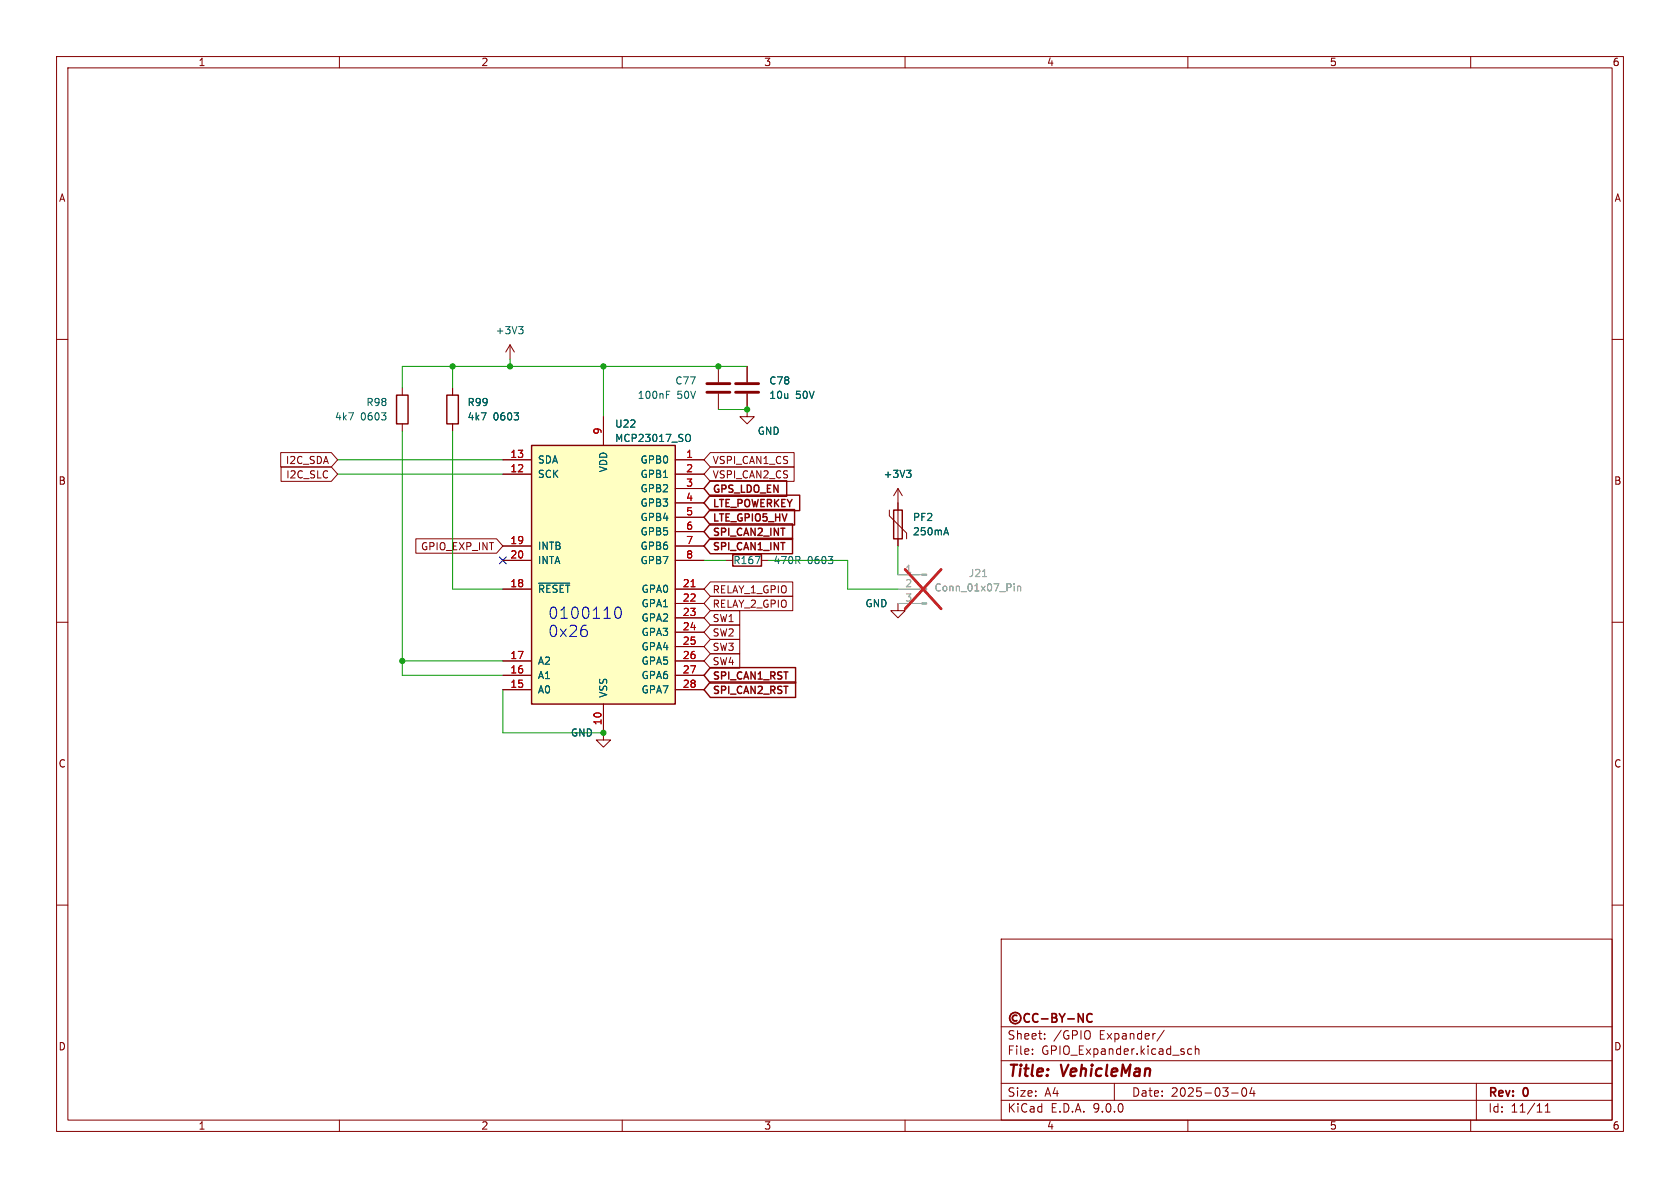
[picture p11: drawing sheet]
<svg xmlns="http://www.w3.org/2000/svg" width="297mm" height="210mm" viewBox="0 0 297 210" stroke-linecap="round" stroke-linejoin="round" font-family="sans-serif">
<g fill="none" stroke="#840000" stroke-width=".18">
<path d="M10 10h277v190h-277zM12 12h273v186h-273zM60 10v2M110 10v2M160 10v2M210 10v2M260 10v2M10 60h2M71.1 68.6v1.3M71.1 74.9v1.3M80 68.6v1.3M80 74.9v1.3"/>
<path d="M90.2 61l-.8 1.2M90.2 61l.7 1.2M90.2 61v2.5M127 64.8v2.8M127 69.6v2.8M132.1 69.6v4.1h1.2l-1.2 1.2-1.3-1.2h1.3M132.1 64.8v2.8M285 60h2M128.3 99.1h1.2M134.6 99.1h1.3M157.2 90.2v1l3.1 3v1.1M158.7 86.4l-.7 1.2"/>
<path d="M158.7 86.4l.8 1.2M158.7 86.4v10.1M10 110h2M285 110h2M10 160h2M177 166h108v32h-108zM285 160h2M60 198v2M110 198v2M160 198v2M177 194.5h108M177 191.5h108"/>
<path d="M177 187.5h108M177 181.5h108M182.5 186.3v.1M182.5 185.5v.1M184.7 183.6v.1M184.7 182.8v.1M192.7 182.4v1.1M197 191.5v3M205.8 182.1l-1.3 2M210 198v2M210.7 185.5l-.5-.1-.2 .3v.4l.1 .2h.6M211.3 185.5l.2-.1 .4 .1 .1 .9"/>
<path d="M211.3 184.9v1.5M217.7 193.2h1.2M219.7 192.4l.2-.1a.81 .81 0 0 1 .6 .6 .81 .81 0 0 1-.3 .8l-.2 .1a.81 .81 0 0 1-.3-1.4zM221.3 192.2l-.3 1.1h.9M221.7 192.8v1M260 198v2M261 191.5v6.5M273.2 196.6h.8M273.2 195.5l.4-.4v1.5"/>
</g>
<g fill="none" stroke="#840000" stroke-width=".3">
<path d="M179.8 179.5a.52 .52 0 0 0-.8 .5 .52 .52 0 0 0 .8 .4M182 179.3a.6 .6 0 0 0-.8 0 .6 .6 0 0 0-.1 .7 .56 .56 0 0 0 .2 .6 .56 .56 0 0 0 .7-.1M183.5 179.3a.6 .6 0 0 0-.8 0 .6 .6 0 0 0-.1 .7 .56 .56 0 0 0 .2 .6 .56 .56 0 0 0 .7-.1M186 179.2h.5l.2 .1 .1 .3-.3 .3a.4 .4 0 0 1 .4 .4 .4 .4 0 0 1-.3 .4h-.6zM186 179.9h.5M187.3 179.2l.5 .8M187.8 180v.7M188.3 179.2l-.5 .8M191.5 179.2v1.5l-.9-1.5v1.5M193.1 179.3a.6 .6 0 0 0-.8 0 .6 .6 0 0 0-.2 .7 .56 .56 0 0 0 .3 .6 .56 .56 0 0 0 .7-.1M184.1 180.1h1.2M188.8 180.1h1.1"/>
<circle cx="179.5" cy="180" r="1"/>
</g>
<path d="M125 67.8h4M125 69.3h4M130 67.8h4.1M130 69.3h4.1" fill="none" stroke="#840000" stroke-width=".51"/>
<g fill="#a1a1a1" stroke="#a1a1a1" stroke-width=".18">
<path d="M163 101.5h.8v.2h-.8z"/>
<path d="M163 104h.8v.3h-.8z"/>
<path d="M163 106.6h.8v.2h-.8z"/>
</g>
<path d="M158.7 101.6h4.3M158.7 104.1h4.3M158.7 106.7h4.3" fill="none" stroke="#a1a1a1" stroke-width=".18"/>
<path d="M173.7 101.9h.7M179.3 103.2v.1M179.3 103.6v.9M179.9 103.6v.9M179.9 103.7l.2-.1 .3 .1v.8" fill="none" stroke="#989898" stroke-width=".18"/>
<path d="M160 100.7l6.4 6.9M166.4 100.7l-6.4 6.9" fill="none" stroke="#e12e31" stroke-width=".46"/>
<path d="M70.1 69.9h2v5h-2zM79 69.9h2v5h-2zM129.5 98h5.1v2.1h-5.1zM158 90.2h1.5v5.1h-1.5z" fill="none" stroke="#840000" stroke-width=".25"/>
<g fill="none" stroke="#006464" stroke-width=".18">
<path d="M91.7 57.7h.8l-.5 .5M92.2 58.2l.3 .3v.3l-.3 .2M67.4 73h.8l-.4 .5M68.2 73.6v.5M90.9 73h.8l-.5 .5M91.6 73.6v.5M117.8 69.8h.4M117.8 69.2h.6M134.4 98.4l-.6 1.2M146.4 98.4h.8l-.4 .5M147.2 99v.5M160.3 83.1h.7l-.4 .5"/>
<path d="M160.8 83.6l.2 .3v.3l-.2 .2M167 94.2h.6M167.3 93.3l.4 1.3"/>
</g>
<path d="M94 78.7h25.4v45.8h-25.4z" fill="#ffffc2"/>
<path d="M94 78.7h25.4v45.8h-25.4zM125.6 92.6h14.5v2.7h-14.5l-1.1-1.3zM125.6 87.5h15.8v2.8h-15.8l-1.1-1.4zM125.6 85h13.5v2.7h-13.5l-1.1-1.3zM125.6 90.1h14.9v2.7h-14.9l-1.1-1.4zM125.6 95.2h14.5v2.7h-14.5l-1.1-1.4zM125.6 118h15.1v2.7h-15.1l-1.1-1.3zM125.6 120.6h15.1v2.7h-15.1l-1.1-1.4z" fill="none" stroke="#840000" stroke-width=".25"/>
<g fill="none" stroke="#840000" stroke-width=".18">
<path d="M80 68.6v1.3M80 74.9v1.3M106.7 73.7v5M132.1 64.8v2.8M132.1 69.6v2.8M49.6 80h9l1.1 1.3-1.1 1.3h-9zM49.7 82.5h8.9l1.1 1.3-1.1 1.3h-8.9zM73.5 95.2h14.3l1.1 1.3-1.1 1.3h-14.3zM88.9 81.3h5.1M88.9 83.8h5.1M88.9 96.5h5.1M88.9 99.1h5.1"/>
<path d="M119.4 81.3h5.1M119.4 83.8h5.1M119.4 96.5h5.1M119.4 99.1h5.1M119.4 86.4h5.1M119.4 88.9h5.1M119.4 91.4h5.1M119.4 94h5.1M125.6 82.5h14.8v2.6h-14.8l-1.1-1.3zM125.6 80h14.8v2.6h-14.8l-1.1-1.3zM158.7 88.9v1.3M158.7 95.3v1.2"/>
<path d="M88.9 104.1h5.1M88.9 116.8h5.1M88.9 119.4h5.1M119.4 104.1h5.1M119.4 116.8h5.1M119.4 119.4h5.1M119.4 106.7h5.1M119.4 109.2h5.1M119.4 111.8h5.1M119.4 114.3h5.1M125.6 115.6h5.2v2.5h-5.2l-1.1-1.3zM125.6 110.5h5.2v2.5h-5.2l-1.1-1.2z"/>
<path d="M125.6 105.4h14.5v2.6h-14.5l-1.1-1.3zM125.6 102.9h14.5v2.5h-14.5l-1.1-1.3zM125.6 107.9h5.2v2.6h-5.2l-1.1-1.3zM125.6 113h5.2v2.6h-5.2l-1.1-1.3zM158.7 106.7v1.3h1.3l-1.3 1.2-1.2-1.2h1.2M88.9 121.9h5.1M106.7 124.5v6.3h1.2l-1.2 1.3-1.3-1.3h1.3M119.4 121.9h5.1"/>
</g>
<path d="M90.9 73h.8l-.5 .5M91.6 73.6v.5M121.5 76.8a.43 .43 0 0 1 .6 .4v.4a.43 .43 0 0 1-.6 .4M160.3 83.1h.7l-.4 .5M160.8 83.6l.2 .3v.3l-.2 .2M167 94.2h.6M167.3 93.3l.4 1.3M95.2 103.1h5.5" fill="none" stroke="#006464" stroke-width=".18"/>
<path d="M122.2 103.7h.7" fill="none" stroke="#a90000" stroke-width=".18"/>
<g fill="none" stroke="#009600" stroke-width=".18">
<path d="M71.1 76.2v43.2h17.8M80 76.2v27.9h8.9M80 64.8v3.8M90.2 63.5v1.3M106.7 64.8v8.9M127 72.4h5.1M132.1 64.8h-61v3.8M59.7 81.3h29.2M59.7 83.8h29.2M124.5 99.1h3.8M135.9 99.1h14v5h8.8M158.7 96.5v5.1"/>
<path d="M71.1 116.8h17.8M88.9 121.9v7.6h17.8"/>
</g>
<path d="M88.3 98.5l1.2 1.2M89.5 98.5l-1.2 1.2" fill="none" stroke="#000084" stroke-width=".18"/>
<path d="M103.6 111.4l.2 .3v.4l-.2 .3M109 107.4a.47 .47 0 0 1 .7 .3 1.03 1.03 0 0 1-.5 1.6 1.33 1.33 0 0 1-.2-1.9z" fill="none" stroke="#0000c2" stroke-width=".18"/>
<path d="M173.7 101.9h.7M179.3 103.2v.1M179.3 103.6v.9M179.9 103.6v.9M179.9 103.7l.2-.1 .3 .1v.8" fill="none" stroke="#989898" stroke-width=".18"/>
<path d="M158.7 101.6h3.9M158.7 104.1h3.9M158.7 106.7h3.9" fill="none" stroke="#a1a1a1" stroke-width=".18"/>
<path d="M160 100.7l6.4 6.9M166.4 100.7l-6.4 6.9" fill="none" stroke="#e12e31" stroke-width=".46"/>
<g fill="#009600" stroke="#009600" stroke-width=".18">
<circle cx="127" cy="64.8" r=".46"/>
<circle cx="132.1" cy="72.4" r=".46"/>
<circle cx="80" cy="64.8" r=".46"/>
<circle cx="90.2" cy="64.8" r=".46"/>
<circle cx="71.1" cy="116.8" r=".46"/>
<circle cx="106.7" cy="129.5" r=".46"/>
<circle cx="106.7" cy="64.8" r=".46"/>
</g>
<g font-size="2.8" fill="#0000c2">
<text x="96.8" y="109.6">0100110</text>
<text x="96.8" y="112.8">0x26</text>
</g>
<g font-size="2.8" fill="#840000">
<text x="178" y="190.9">Title:</text>
<text x="187.7" y="190.9">VehicleMan</text>
</g>
<g font-size="2.1" fill="#840000">
<text x="178" y="184">Sheet:</text>
<text x="186.2" y="184">/GPIO</text>
<text x="194.4" y="184">Expander/</text>
<text x="178" y="186.7">File:</text>
<text x="184.1" y="186.7">GPIO_Expander.kicad_sch</text>
<text x="178" y="196.9">KiCad</text>
<text x="178" y="194.1">Size:</text>
<text x="184.7" y="194.1">A4</text>
<text x="185.7" y="196.9">E.D.A.</text>
<text x="193.3" y="196.9">9.0.0</text>
<text x="200" y="194.1">Date:</text>
<text x="207" y="194.1">2025-03-04</text>
<text x="263" y="194.3">Rev:</text>
<text x="263" y="196.9">Id:</text>
<text x="267.1" y="196.9">11/11</text>
<text x="269.4" y="194.3">0</text>
</g>
<g font-size="1.8" fill="#840000">
<text x="35" y="11.9">1</text>
<text x="85" y="11.9">2</text>
<text x="135" y="11.9">3</text>
<text x="185" y="11.9">4</text>
<text x="235" y="11.9">5</text>
<text x="285" y="11.9">6</text>
<text x="10.3" y="35.9">A</text>
<text x="285.3" y="35.9">A</text>
<text x="50.4" y="82.2">I2C_SDA</text>
<text x="125.9" y="82.2">VSPI_CAN1_CS</text>
<text x="10.3" y="85.9">B</text>
<text x="50.5" y="84.8">I2C_SLC</text>
<text x="125.9" y="84.8">VSPI_CAN2_CS</text>
<text x="125.9" y="87.5">GPS_LDO_EN</text>
<text x="285.3" y="85.9">B</text>
<text x="125.9" y="95.1">SPI_CAN2_INT</text>
<text x="125.9" y="90">LTE_POWERKEY</text>
<text x="125.9" y="92.5">LTE_GPIO5_HV</text>
<text x="74.3" y="97.5">GPIO_EXP_INT</text>
<text x="125.9" y="97.6">SPI_CAN1_INT</text>
<text x="125.9" y="107.6">RELAY_2_GPIO</text>
<text x="125.9" y="105.1">RELAY_1_GPIO</text>
<text x="125.9" y="112.7">SW2</text>
<text x="125.9" y="110.2">SW1</text>
<text x="125.9" y="117.8">SW4</text>
<text x="125.9" y="115.3">SW3</text>
<text x="125.9" y="123">SPI_CAN2_RST</text>
<text x="125.9" y="120.5">SPI_CAN1_RST</text>
<text x="10.3" y="135.9">C</text>
<text x="285.3" y="135.9">C</text>
<text x="10.3" y="185.9">D</text>
<text x="285.3" y="185.9">D</text>
<text x="35" y="199.9">1</text>
<text x="85" y="199.9">2</text>
<text x="135" y="199.9">3</text>
<text x="185" y="199.9">4</text>
<text x="235" y="199.9">5</text>
<text x="285" y="199.9">6</text>
</g>
<g font-size="1.8" fill="#006464">
<text x="87.5" y="59.3">+3V3</text>
<text x="64.7" y="72">R98</text>
<text x="82.6" y="72">R99</text>
<text x="112.6" y="70.7">100nF</text>
<text x="119.3" y="68.2">C77</text>
<text x="119.7" y="70.7">50V</text>
<text x="135.9" y="68.2">C78</text>
<text x="135.9" y="70.7">10u</text>
<text x="140.6" y="70.7">50V</text>
<text x="59.1" y="74.5">4k7</text>
<text x="63.7" y="74.5">0603</text>
<text x="82.6" y="74.5">4k7</text>
<text x="87.2" y="74.5">0603</text>
<text x="108.6" y="75.8">U22</text>
<text x="133.9" y="77.1">GND</text>
<text x="95" y="82.1">SDA</text>
<text x="107.5" y="83.6" transform="rotate(-90 107.5 83.6)">VDD</text>
<text x="108.6" y="78.3">MCP23017_SO</text>
<text x="113.1" y="82.1">GPB0</text>
<text x="95" y="84.7">SCK</text>
<text x="113.1" y="84.7">GPB1</text>
<text x="113.1" y="87.2">GPB2</text>
<text x="113.1" y="89.8">GPB3</text>
<text x="156.1" y="84.7">+3V3</text>
<text x="113.1" y="92.3">GPB4</text>
<text x="113.1" y="94.8">GPB5</text>
<text x="161.3" y="92.3">PF2</text>
<text x="161.3" y="94.8">250mA</text>
<text x="95" y="97.4">INTB</text>
<text x="95" y="99.9">INTA</text>
<text x="113.1" y="97.4">GPB6</text>
<text x="113.1" y="99.9">GPB7</text>
<text x="129.5" y="99.9">R167</text>
<text x="136.7" y="99.9">470R</text>
<text x="142.7" y="99.9">0603</text>
<text x="95" y="105">~{RESET}</text>
<text x="113.3" y="105">GPA0</text>
<text x="113.3" y="107.5">GPA1</text>
<text x="152.9" y="107.5">GND</text>
<text x="113.3" y="110.1">GPA2</text>
<text x="113.3" y="112.6">GPA3</text>
<text x="95" y="117.7">A2</text>
<text x="113.3" y="115.2">GPA4</text>
<text x="113.3" y="117.7">GPA5</text>
<text x="95" y="120.2">A1</text>
<text x="95" y="122.8">A0</text>
<text x="107.5" y="123.4" transform="rotate(-90 107.5 123.4)">VSS</text>
<text x="113.3" y="120.2">GPA6</text>
<text x="113.3" y="122.8">GPA7</text>
<text x="100.8" y="130.4">GND</text>
</g>
<g font-size="1.8" fill="#a90000">
<text x="106.4" y="76.9" transform="rotate(-90 106.4 76.9)">9</text>
<text x="90.1" y="81">13</text>
<text x="90.1" y="83.6">12</text>
<text x="121.2" y="81">1</text>
<text x="121.2" y="83.6">2</text>
<text x="121.2" y="86.1">3</text>
<text x="121.2" y="88.6">4</text>
<text x="121.2" y="91.2">5</text>
<text x="121.2" y="93.7">6</text>
<text x="90.1" y="96.3">19</text>
<text x="90.1" y="98.8">20</text>
<text x="121.2" y="96.3">7</text>
<text x="121.2" y="98.8">8</text>
<text x="90.1" y="103.9">18</text>
<text x="120.6" y="103.9">21</text>
<text x="120.6" y="106.4">22</text>
<text x="120.6" y="109">23</text>
<text x="120.6" y="111.5">24</text>
<text x="90.1" y="116.6">17</text>
<text x="90.1" y="119.1">16</text>
<text x="120.6" y="114">25</text>
<text x="120.6" y="116.6">26</text>
<text x="120.6" y="119.1">27</text>
<text x="90.1" y="121.7">15</text>
<text x="120.6" y="121.7">28</text>
<text x="106.4" y="128.3" transform="rotate(-90 106.4 128.3)">10</text>
</g>
<g font-size="1.8" fill="#aaa">
<text x="159.9" y="101.3">1</text>
<text x="159.9" y="103.9">2</text>
<text x="159.9" y="106.4">3</text>
</g>
<g font-size="1.8" fill="#989898">
<text x="165.1" y="104.7">Conn_01x07_Pin</text>
<text x="171.2" y="102.2">J21</text>
</g>
</svg>
